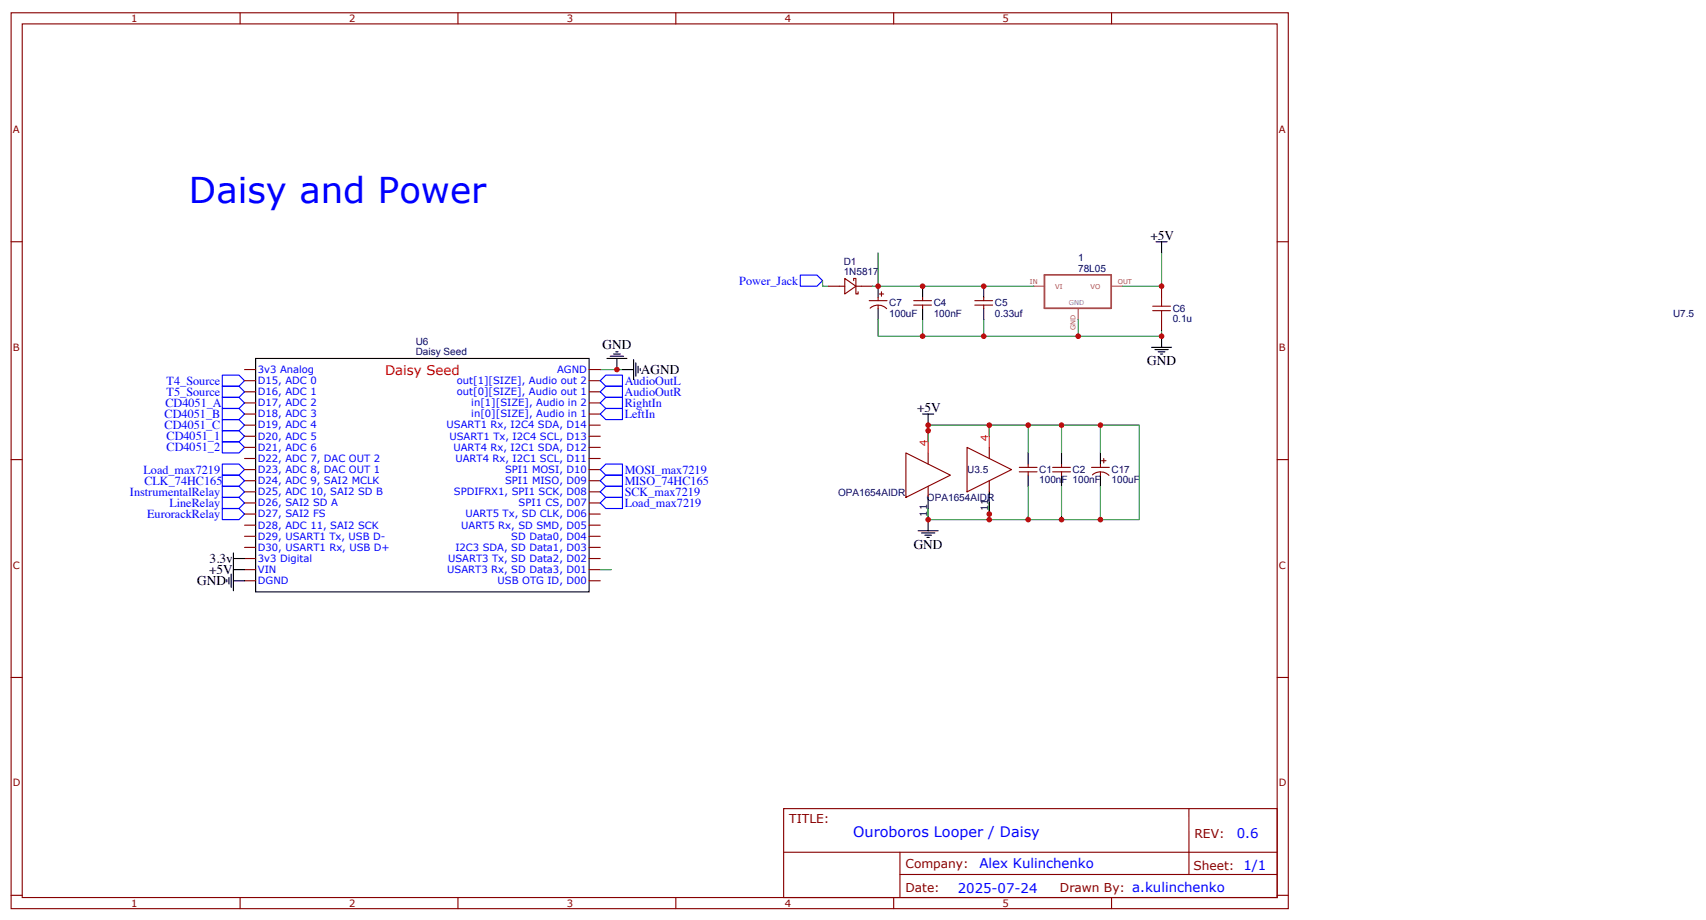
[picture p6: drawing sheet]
<svg xmlns="http://www.w3.org/2000/svg" width="541mm" height="292mm" viewBox="0 0 541 292" stroke-linecap="round" stroke-linejoin="round" font-family="sans-serif">
<g fill="none" stroke="#870000" stroke-width=".35">
<path d="M3.5 4.1h405.4v284.3h-405.4zM7.1 7.6h398.2v277.3h-398.2zM76.2 4.1v3.5M145.3 4.1v3.5M214.5 4.1v3.5M283.6 4.1v3.5M352.8 4.1v3.5M3.5 76.7h3.6M405.3 76.7h3.6M262.8 90.8h5.3M268.1 88.4l3.5 2.4-3.5 2.5zM270.9 89.1v-.7h.7v4.9h.7v-.7"/>
<path d="M271.6 90.8h5.3M275.9 95.4h5.6M276.2 97.8a3.8 3.8 0 0 1 5.2 .2M278.7 94.4v1M278.7 96.8v1.1M279 93.3h1.5M279.8 92.6v1.4M290 95.4h5.6M290 96.8h5.6M292.8 94.4v1M292.8 96.8v1.1M309.4 95.4h5.6"/>
<path d="M309.4 96.8h5.6M312.2 94.4v1M312.2 96.8v1.1M368.7 90.8v3.6M77.6 117.3h3.5M187 117.3h3.5M368.7 101.4v3.6M77.6 138.5h3.5M77.6 134.9h3.5M77.6 131.4h3.5M77.6 127.9h3.5M77.6 124.4h3.5"/>
<path d="M77.6 120.8h3.5M187 138.5h3.5M187 134.9h3.5M187 131.4h3.5M187 127.9h3.5M187 124.4h3.5M187 120.8h3.5M3.5 145.9h3.6M77.6 159.6h3.5M77.6 156.1h3.5M77.6 152.6h3.5M77.6 149h3.5"/>
<path d="M77.6 145.5h3.5M77.6 142h3.5M187 159.6h3.5M187 156.1h3.5M187 152.6h3.5M187 149h3.5M187 145.5h3.5M187 142h3.5M287.5 143.8l14.1 7-14.1 7.1zM294.6 143.8v3.5M294.6 154.3v3.6M306.9 142l14.1 7-14.1 7.1z"/>
<path d="M314 142v3.5M314 152.6v3.5M323.5 148.3h5.6M323.5 149.8h5.6M326.3 147.3v1M326.3 149.8v1M334.1 148.3h5.6M334.1 149.8h5.6M336.9 147.3v1M336.9 149.8v1M346.4 148.3h5.7M346.7 150.7a3.8 3.8 0 0 1 5.3 .2"/>
<path d="M349.2 147.3v1M349.2 149.8v1M349.6 146.2h1.4M350.3 145.5v1.4M405.3 145.9h3.6M77.6 177.3h3.5M77.6 173.7h3.5M77.6 170.2h3.5M77.6 166.7h3.5M77.6 163.2h3.5M187 177.3h3.5M187 173.7h3.5"/>
<path d="M187 170.2h3.5M187 166.7h3.5M187 163.2h3.5M77.6 184.3h3.5M77.6 180.8h3.5M187 184.3h3.5M187 180.8h3.5M3.5 215h3.6M405.3 215h3.6M248.7 256.6h156.6v28.3h-156.6zM377.3 256.7v20.8M248.7 270.5h156.5"/>
<path d="M285.6 277.5h119.6M285.6 270.5v14.1M3.5 284.2h3.6M76.2 284.9v3.5M145.3 284.9v3.5M214.5 284.9v3.5M283.6 284.9v3.5M352.8 284.9v3.5M405.3 284.2h3.6"/>
</g>
<g fill="none" stroke="#00f" stroke-width=".35">
<path d="M254 87.3h5.3l1.8 1.8-1.8 1.7h-5.3zM70.6 119.1h5.2l1.8 1.7-1.8 1.8h-5.2zM70.6 136.7h5.2l1.8 1.8-1.8 1.7h-5.2zM70.6 133.2h5.2l1.8 1.7-1.8 1.8h-5.2zM70.6 129.6h5.2l1.8 1.8-1.8 1.8h-5.2zM70.6 126.1h5.2l1.8 1.8-1.8 1.7h-5.2zM70.6 122.6h5.2l1.8 1.8-1.8 1.7h-5.2zM190.5 127.9l1.8-1.8h5.3v3.5h-5.3zM190.5 131.4l1.8-1.8h5.3v3.6h-5.3zM190.5 124.4l1.8-1.8h5.3v3.5h-5.3zM190.5 120.8l1.8-1.7h5.3v3.5h-5.3zM70.6 154.3h5.2l1.8 1.8-1.8 1.8h-5.2z"/>
<path d="M70.6 157.9h5.2l1.8 1.7-1.8 1.8h-5.2zM70.6 147.3h5.2l1.8 1.7-1.8 1.8h-5.2zM70.6 140.2h5.2l1.8 1.8-1.8 1.8h-5.2zM70.6 150.8h5.2l1.8 1.8-1.8 1.7h-5.2zM190.5 149l1.8-1.7h5.3v3.5h-5.3zM190.5 159.6l1.8-1.7h5.3v3.5h-5.3zM190.5 156.1l1.8-1.8h5.3v3.6h-5.3zM190.5 152.6l1.8-1.8h5.3v3.5h-5.3zM70.6 161.4h5.2l1.8 1.8-1.8 1.7h-5.2z"/>
</g>
<g fill="none" stroke="#000" stroke-width=".35">
<path d="M366.9 76.7h3.5M368.7 76.7v3.6M278.7 90.8v3.6M278.7 97.9v3.5M292.8 90.8v3.6M292.8 97.9v3.5M312.2 90.8v3.6M312.2 97.9v3.5M81.1 113.8h105.9v74.1h-105.9zM192.6 113.8h6.4M193.7 113.1h4.2M194.7 112.4h2.1"/>
<path d="M195.4 111.7h.7M195.8 113.8v3.5M197.6 117.3h3.5M201.1 114.1v6.4M201.8 115.2v4.2M202.5 116.2v2.2M203.2 116.9v.8M365.5 110.2h6.3M366.5 110.9h4.3M367.6 111.7h2.1M368.3 112.4h.7M368.7 106.7v3.5"/>
<path d="M292.8 131.4h3.5M294.6 131.4v3.5M294.6 157.9v10.6M314 156.1v7.1M326.3 143.8v3.5M326.3 150.8v3.5M336.9 143.8v3.5M336.9 150.8v3.5M349.2 143.8v3.5M349.2 150.8v3.5M74.1 175.5v12M74.1 177.3h3.5"/>
<path d="M291.4 168.5h6.3M292.5 169.2h4.2M293.5 169.9h2.1M294.2 170.6h.7M72 184v.7M72.7 183.3v2.1M73.4 182.2v4.2M74.1 180.8h3.5M74.1 184.3h3.5"/>
</g>
<g fill="none" stroke="#008700" stroke-width=".35">
<path d="M261.1 89.1v1.7h1.7M276.9 90.8h51.2M278.7 80.3v10.5M368.7 80.3v10.5h-12.4M190.5 117.3h7.1M278.7 101.4v5.3h90v-1.7M292.8 101.4v5.3M312.2 101.4v5.3M342.2 101.4v5.3M314 134.9v3.6M326.3 134.9v8.9M336.9 134.9v8.9"/>
<path d="M349.2 134.9v8.9M294.6 140.2v-5.3h67v30h-67v-3.5M314 159.6v5.3M326.3 154.3v10.6M336.9 154.3v10.6M349.2 154.3v10.6M190.5 180.8h3.5"/>
</g>
<path d="M294.6 136.7v7.1M314 134.9v7.1" fill="none" stroke="#f00" stroke-width=".35"/>
<path d="M331.5 87.2h21.1v10.6h-21.1z" fill="none" stroke="#a64a4a" stroke-width=".56"/>
<path d="M328.1 90.8h3.5M342.2 98v3.4M352.8 90.8h3.5" fill="none" stroke="#a64a4a" stroke-width=".35"/>
<path d="M365.8 98.6h5.7M365.8 97.2h5.7M368.7 94.4v2.8M368.7 98.6v2.8" fill="none" stroke="#a10000" stroke-width=".35"/>
<g fill="#c00">
<circle cx="195.8" cy="117.3" r=".88"/>
<circle cx="314" cy="163.2" r=".88"/>
<circle cx="294.6" cy="136.7" r=".88"/>
<circle cx="349.3" cy="164.9" r=".88"/>
<circle cx="349.3" cy="134.9" r=".88"/>
<circle cx="314" cy="164.9" r=".88"/>
<circle cx="314" cy="134.9" r=".88"/>
<circle cx="294.6" cy="134.9" r=".88"/>
<circle cx="294.6" cy="164.9" r=".88"/>
<circle cx="368.7" cy="90.8" r=".88"/>
<circle cx="368.7" cy="106.7" r=".88"/>
<circle cx="292.8" cy="106.7" r=".88"/>
<circle cx="312.2" cy="106.7" r=".88"/>
<circle cx="342.2" cy="106.7" r=".88"/>
<circle cx="312.2" cy="90.8" r=".88"/>
<circle cx="292.8" cy="90.8" r=".88"/>
<circle cx="278.7" cy="90.8" r=".88"/>
<circle cx="336.9" cy="164.9" r=".88"/>
<circle cx="326.3" cy="164.9" r=".88"/>
<circle cx="336.9" cy="134.9" r=".88"/>
<circle cx="326.3" cy="134.9" r=".88"/>
</g>
<text font-size="11.3" fill="#00f" x="60" y="64.4">Daisy and Power</text>
<text font-size="4.6" fill="#00f" x="270.8" y="265.7">Ouroboros Looper / Daisy</text>
<g font-size="4.2">
<text x="365.1" y="76">+5V</text>
<text x="191.2" y="110.6">GND</text>
<text x="203.4" y="118.8">AGND</text>
<text x="364.1" y="115.9">GND</text>
<text x="291" y="130.7">+5V</text>
<text x="66.5" y="178.7">3.3v</text>
<text x="290" y="174.1">GND</text>
<text x="62.6" y="185.8">GND</text>
<text x="66.3" y="182.3">+5V</text>
</g>
<text font-size="4.2" fill="#c00" x="122.2" y="118.9">Daisy Seed</text>
<g font-size="4.2" fill="#00f">
<text x="392.5" y="265.9">0.6</text>
<text x="310.9" y="275.5">Alex Kulinchenko</text>
<text x="304" y="283.3">2025-07-24</text>
</g>
<g font-size="3.9" fill="#00f">
<text x="234.6" y="90.3">Power_Jack</text>
<text x="52.9" y="125.6">T5_Source</text>
<text x="52.9" y="122.1">T4_Source</text>
<text x="198.2" y="125.6">AudioOutR</text>
<text x="198.3" y="122">AudioOutL</text>
<text x="52.5" y="129.2">CD4051_A</text>
<text x="198.3" y="129.2">RightIn</text>
<text x="52.2" y="136.2">CD4051_C</text>
<text x="52.2" y="132.7">CD4051_B</text>
<text x="198.3" y="132.7">LeftIn</text>
<text x="52.9" y="143.3">CD4051_2</text>
<text x="52.9" y="139.7">CD4051_1</text>
<text x="45.5" y="150.3">Load_max7219</text>
<text x="45.8" y="153.9">CLK_74HC165</text>
<text x="198.3" y="150.3">MOSI_max7219</text>
<text x="198.3" y="153.9">MISO_74HC165</text>
<text x="41.3" y="157.4">InstrumentalRelay</text>
<text x="53.7" y="160.9">LineRelay</text>
<text x="198.3" y="160.9">Load_max7219</text>
<text x="198.3" y="157.4">SCK_max7219</text>
<text x="46.7" y="164.4">EurorackRelay</text>
</g>
<g font-size="3.9" fill="#800">
<text x="250.5" y="261.2">TITLE:</text>
<text x="379.1" y="265.9">REV:</text>
<text x="287.4" y="275.4">Company:</text>
<text x="378.7" y="276">Sheet: 1/1</text>
<text x="287.4" y="283.1">Date:</text>
<text x="336.4" y="283.2">Drawn By: a.kulinchenko</text>
</g>
<g font-size="3.2" fill="#800">
<text x="41.6" y="7.1">1</text>
<text x="110.8" y="7.1">2</text>
<text x="179.9" y="7.1">3</text>
<text x="249.1" y="7.1">4</text>
<text x="318.2" y="7.1">5</text>
<text x="4.1" y="42.2">A</text>
<text x="405.9" y="42.2">A</text>
<text x="4.1" y="111.3">B</text>
<text x="405.9" y="111.3">B</text>
<text x="4.1" y="180.4">C</text>
<text x="405.9" y="180.4">C</text>
<text x="4.1" y="249.6">D</text>
<text x="405.9" y="249.6">D</text>
<text x="41.6" y="287.9">1</text>
<text x="110.8" y="287.9">2</text>
<text x="179.9" y="287.9">3</text>
<text x="249.1" y="287.9">4</text>
<text x="318.2" y="287.9">5</text>
</g>
<g font-size="3.2" fill="#000080">
<text x="342.2" y="83">1</text>
<text x="267.8" y="87.3">1N5817</text>
<text x="267.8" y="84.1">D1</text>
<text x="342.2" y="86.2">78L05</text>
<text x="282.2" y="100.5">100uF</text>
<text x="282.2" y="97.3">C7</text>
<text x="296.3" y="100.5">100nF</text>
<text x="296.3" y="97.3">C4</text>
<text x="315.7" y="100.5">0.33uf</text>
<text x="315.7" y="97.3">C5</text>
<text x="372.2" y="99">C6</text>
<text x="531" y="100.7">U7.5</text>
<text x="372.2" y="102.3">0.1u</text>
<text x="131.9" y="112.7">Daisy Seed</text>
<text x="131.9" y="109.5">U6</text>
<text x="307" y="150.2">U3.5</text>
<text x="329.8" y="153.4">100nF 100nF</text>
<text x="329.8" y="150.2">C1</text>
<text x="340.4" y="150.2">C2</text>
<text x="352.8" y="153.4">100uF</text>
<text x="352.8" y="150.2">C17</text>
<text x="266" y="157.3">OPA1654AIDR</text>
<text x="294.2" y="159">OPA1654AIDR</text>
</g>
<g font-size="3.2" fill="#00f">
<text x="81.8" y="118.4">3v3 Analog</text>
<text x="176.8" y="118.4">AGND</text>
<text x="81.8" y="121.9">D15, ADC 0</text>
<text x="81.8" y="125.4">D16, ADC 1</text>
<text x="145" y="125.4">out[0][SIZE], Audio out 1</text>
<text x="145" y="121.9">out[1][SIZE], Audio out 2</text>
<text x="81.8" y="128.9">D17, ADC 2</text>
<text x="149.6" y="128.9">in[1][SIZE], Audio in 2</text>
<text x="81.8" y="132.5">D18, ADC 3</text>
<text x="81.8" y="136">D19, ADC 4</text>
<text x="141.7" y="136">USART1 Rx, I2C4 SDA, D14</text>
<text x="149.6" y="132.5">in[0][SIZE], Audio in 1</text>
<text x="81.8" y="139.5">D20, ADC 5</text>
<text x="81.8" y="143.1">D21, ADC 6</text>
<text x="142.6" y="139.5">USART1 Tx, I2C4 SCL, D13</text>
<text x="143.9" y="143.1">UART4 Rx, I2C1 SDA, D12</text>
<text x="81.8" y="146.6">D22, ADC 7, DAC OUT 2</text>
<text x="144.5" y="146.6">UART4 Rx, I2C1 SCL, D11</text>
<text x="81.8" y="150.1">D23, ADC 8, DAC OUT 1</text>
<text x="81.8" y="153.6">D24, ADC 9, SAI2 MCLK</text>
<text x="160.3" y="153.6">SPI1 MISO, D09</text>
<text x="160.3" y="150.1">SPI1 MOSI, D10</text>
<text x="81.8" y="157.2">D25, ADC 10, SAI2 SD B</text>
<text x="81.8" y="160.7">D26, SAI2 SD A</text>
<text x="144" y="157.2">SPDIFRX1, SPI1 SCK, D08</text>
<text x="164.6" y="160.7">SPI1 CS, D07</text>
<text x="81.8" y="164.2">D27, SAI2 FS</text>
<text x="81.8" y="167.7">D28, ADC 11, SAI2 SCK</text>
<text x="146.4" y="167.7">UART5 Rx, SD SMD, D05</text>
<text x="147.7" y="164.2">UART5 Tx, SD CLK, D06</text>
<text x="81.8" y="171.3">D29, USART1 Tx, USB D-</text>
<text x="162.3" y="171.3">SD Data0, D04</text>
<text x="81.8" y="174.8">D30, USART1 Rx, USB D+</text>
<text x="81.8" y="178.3">3v3 Digital</text>
<text x="142.2" y="178.3">USART3 Tx, SD Data2, D02</text>
<text x="144.5" y="174.8">I2C3 SDA, SD Data1, D03</text>
<text x="81.8" y="181.9">VIN</text>
<text x="81.8" y="185.4">DGND</text>
<text x="142" y="181.9">USART3 Rx, SD Data3, D01</text>
<text x="157.9" y="185.4">USB OTG ID, D00</text>
</g>
<g font-size="3.2" fill="#f00">
<text x="294.2" y="141.6" transform="rotate(-90 294.2 141.6)">4</text>
<text x="313.6" y="139.9" transform="rotate(-90 313.6 139.9)">4</text>
</g>
<g font-size="3.2">
<text x="294.2" y="164" transform="rotate(-90 294.2 164)">11</text>
<text x="313.6" y="162.3" transform="rotate(-90 313.6 162.3)">11</text>
</g>
<g font-size="2.1" fill="#a54b4b">
<text x="326.9" y="90.1">IN</text>
<text x="334.9" y="91.8">VI</text>
<text x="346.1" y="91.8">VO</text>
<text x="354.8" y="90.1">OUT</text>
<text x="341.4" y="104.8" transform="rotate(-90 341.4 104.8)">GND</text>
</g>
<text font-size="2.1" fill="#838383" x="339.2" y="96.8">GND</text>
</svg>
